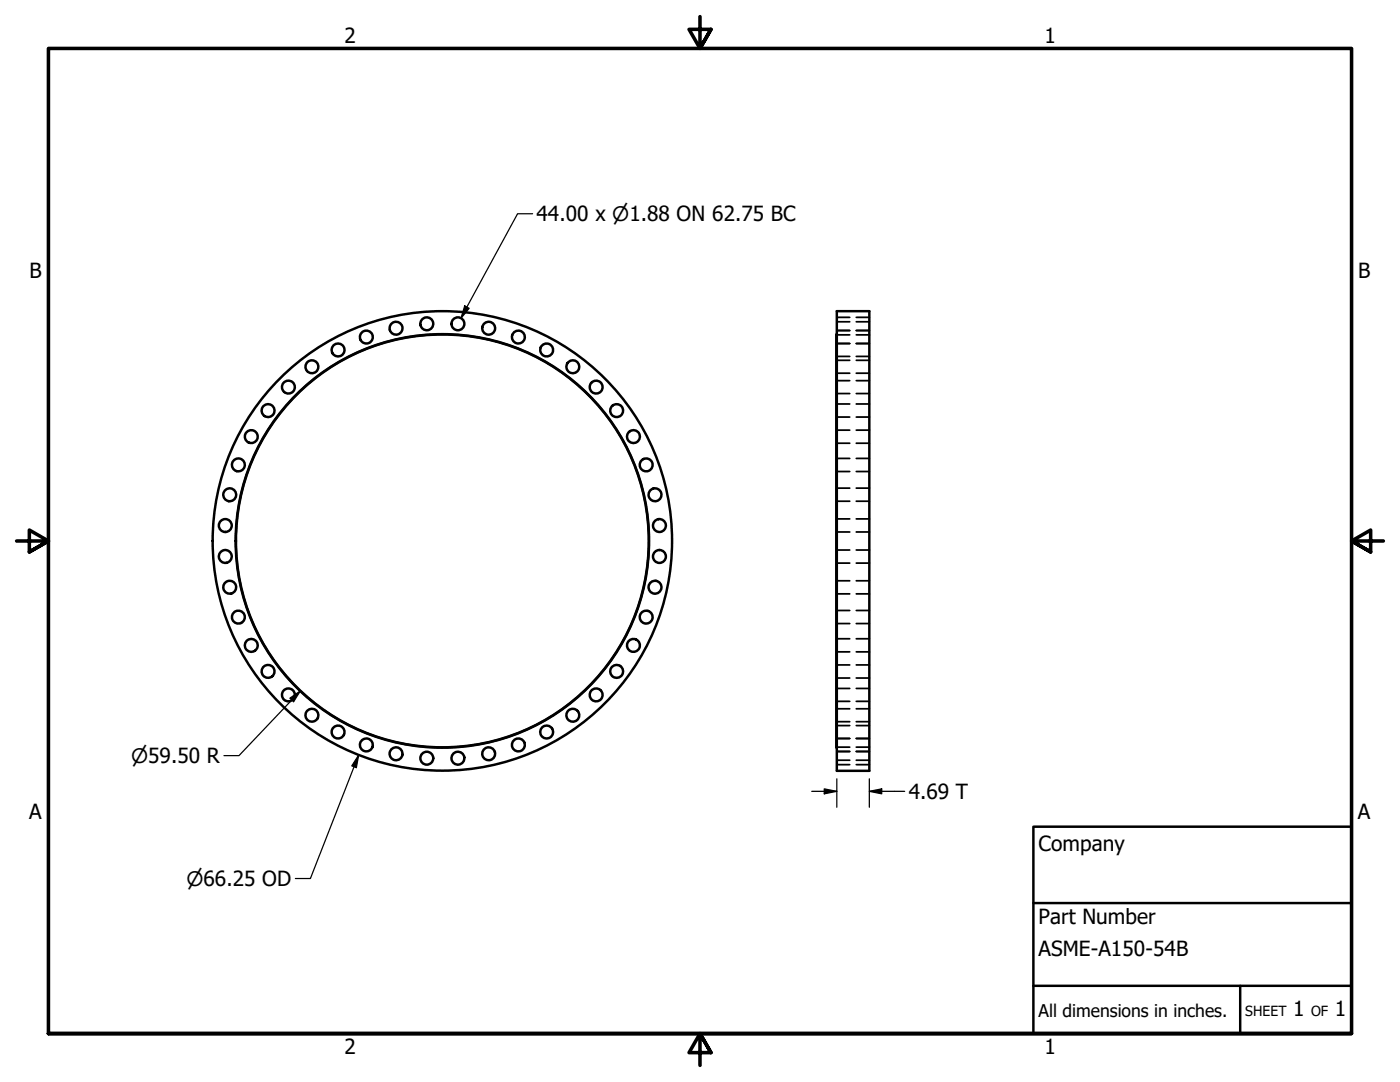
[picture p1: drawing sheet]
<svg xmlns="http://www.w3.org/2000/svg" width="279mm" height="216mm" viewBox="0 0 279 216" stroke-linecap="round" stroke-linejoin="round" font-family="sans-serif">
<!-- layer: Visible (ANSI) -->
<g fill="none" stroke="#000" stroke-width=".49">
<path d="M167 62.1h6.5v91.7h-6.5zM167 66.7l-.1 .1v82.3l.1 .1"/>
<circle cx="57.6" cy="77.2" r="1.29"/>
<circle cx="62.2" cy="73.2" r="1.29"/>
<circle cx="67.5" cy="69.8" r="1.29"/>
<circle cx="73.1" cy="67.3" r="1.29"/>
<circle cx="79" cy="65.5" r="1.29"/>
<circle cx="85.2" cy="64.6" r="1.29"/>
<circle cx="91.4" cy="64.6" r="1.29"/>
<circle cx="97.5" cy="65.5" r="1.29"/>
<circle cx="103.5" cy="67.3" r="1.29"/>
<circle cx="109.1" cy="69.8" r="1.29"/>
<circle cx="114.3" cy="73.2" r="1.29"/>
<circle cx="119" cy="77.2" r="1.29"/>
<circle cx="45.8" cy="98.7" r="1.29"/>
<circle cx="47.6" cy="92.8" r="1.29"/>
<circle cx="50.1" cy="87.1" r="1.29"/>
<circle cx="53.5" cy="81.9" r="1.29"/>
<circle cx="123.1" cy="81.9" r="1.29"/>
<circle cx="126.4" cy="87.1" r="1.29"/>
<circle cx="129" cy="92.8" r="1.29"/>
<circle cx="130.7" cy="98.7" r="1.29"/>
<circle cx="45" cy="111" r="1.29"/>
<circle cx="45" cy="104.9" r="1.29"/>
<circle cx="45.8" cy="117.2" r="1.29"/>
<circle cx="88.3" cy="107.9" r="41.2"/>
<circle cx="88.3" cy="107.9" r="41.3"/>
<circle cx="88.3" cy="107.9" r="45.8"/>
<circle cx="130.7" cy="117.2" r="1.29"/>
<circle cx="131.6" cy="111" r="1.29"/>
<circle cx="131.6" cy="104.9" r="1.29"/>
<circle cx="47.6" cy="123.1" r="1.29"/>
<circle cx="50.1" cy="128.8" r="1.29"/>
<circle cx="53.5" cy="134" r="1.29"/>
<circle cx="57.6" cy="138.7" r="1.29"/>
<circle cx="119" cy="138.7" r="1.29"/>
<circle cx="123.1" cy="134" r="1.29"/>
<circle cx="126.4" cy="128.8" r="1.29"/>
<circle cx="129" cy="123.1" r="1.29"/>
<circle cx="62.2" cy="142.7" r="1.29"/>
<circle cx="67.5" cy="146.1" r="1.29"/>
<circle cx="73.1" cy="148.6" r="1.29"/>
<circle cx="79" cy="150.4" r="1.29"/>
<circle cx="85.2" cy="151.3" r="1.29"/>
<circle cx="91.4" cy="151.3" r="1.29"/>
<circle cx="97.5" cy="150.4" r="1.29"/>
<circle cx="103.5" cy="148.6" r="1.29"/>
<circle cx="109.1" cy="146.1" r="1.29"/>
<circle cx="114.3" cy="142.7" r="1.29"/>
</g>
<!-- layer: Hidden (ANSI) -->
<g fill="none" stroke="#000" stroke-width=".35">
<path d="M167 66.8h2.6M167 64.2h2.6M167 68.5h2.6M167 65.9h2.6M167 71.1h2.6M167 74.5h2.6M167 71.9h2.6M167 78.5h2.6M167 76h2.6M167 63.3h2.6M170.9 66.8h2.6M170.9 64.2h2.6"/>
<path d="M170.9 68.5h2.6M170.9 65.9h2.6M170.9 71.1h2.6M170.9 74.5h2.6M170.9 71.9h2.6M170.9 78.5h2.6M170.9 76h2.6M170.9 63.3h2.6M167 83.2h2.6M167 80.6h2.6M167 88.4h2.6M167 85.8h2.6"/>
<path d="M167 94.1h2.6M167 91.5h2.6M167 97.4h2.6M170.9 83.2h2.6M170.9 80.6h2.6M170.9 88.4h2.6M170.9 85.8h2.6M170.9 94.1h2.6M170.9 91.5h2.6M170.9 97.4h2.6M167 100h2.6M167 106.2h2.6"/>
<path d="M167 103.5h2.6M167 112.4h2.6M167 109.7h2.6M167 118.5h2.6M167 115.9h2.6M170.9 100h2.6M170.9 106.2h2.6M170.9 103.5h2.6M170.9 112.4h2.6M170.9 109.7h2.6M170.9 118.5h2.6M170.9 115.9h2.6"/>
<path d="M167 124.4h2.6M167 121.8h2.6M167 130.1h2.6M167 127.5h2.6M167 135.3h2.6M167 132.7h2.6M167 139.9h2.6M167 137.4h2.6M170.9 124.4h2.6M170.9 121.8h2.6M170.9 130.1h2.6M170.9 127.5h2.6"/>
<path d="M170.9 135.3h2.6M170.9 132.7h2.6M170.9 139.9h2.6M170.9 137.4h2.6M167 144h2.6M167 141.4h2.6M167 147.4h2.6M167 144.8h2.6M167 149.9h2.6M167 151.7h2.6M167 149.1h2.6M167 152.6h2.6"/>
<path d="M167 150h2.6M170.9 144h2.6M170.9 141.4h2.6M170.9 147.4h2.6M170.9 144.8h2.6M170.9 149.9h2.6M170.9 151.7h2.6M170.9 149.1h2.6M170.9 152.6h2.6M170.9 150h2.6"/>
</g>
<!-- layer: Border (ANSI) -->
<path d="M139.7 3.3v6.4l-2.2-3.8h4.4l-2.2 3.8 2.2-3.8M3.3 107.9h6.4l-3.8-2.1v4.3l3.8-2.2-3.8 2.2M276.1 107.9h-6.4l3.8-2.1v4.3l-3.8-2.2 3.8 2.2M9.7 206.2v-196.5h260v196.5h-260h260M141.9 210l-2.2-3.8 2.2 3.8h-4.4l2.2-3.8v6.4" fill="none" stroke="#000" stroke-width=".71"/>
<!-- layer: Title (ANSI) -->
<path d="M206.2 165h63.5v41.2h-63.5zM206.2 196.7h63.5M206.2 180.2h63.5M247.5 196.7v9.5" fill="none" stroke="#000" stroke-width=".49"/>
<!-- layer: Dimension (ANSI) -->
<path d="M106.3 42.7h-3l-11.3 20.8M92.7 61l.9 .5-1.6 2zM57.9 139.3l2-1.4-1.3 2.1zM59.9 137.9l-12.2 12.9h-3M71.6 150.7l-.5 2.5-.9-.4zM71.6 150.7l-9.7 24.6h-3M162 157.9h5M164.5 157.4l2.5 .5-2.5 .5zM167 155.4v5.7M173.5 157.9l2.5-.5v1zM173.5 157.9h7.1M173.5 155.4v5.7" fill="none" stroke="#000" stroke-width=".25"/>
<g fill="#000">
<path d="M92.7 61l.9 .5-1.6 2z" fill-rule="evenodd"/>
<path d="M57.9 139.3l2-1.4-1.3 2.1z" fill-rule="evenodd"/>
<path d="M71.6 150.7l-.5 2.5-.9-.4z" fill-rule="evenodd"/>
<path d="M164.5 157.4l2.5 .5-2.5 .5z" fill-rule="evenodd"/>
<path d="M173.5 157.9l2.5-.5v1z" fill-rule="evenodd"/>
</g>
<g font-size="4.2">
<text x="68.7" y="8.6">2</text>
<text x="208.4" y="8.6">1</text>
<text x="107.1" y="44.1">44.00 x ⌀1.88 ON 62.75 BC</text>
<text x="5.9" y="55.5">B</text>
<text x="271" y="55.5">B</text>
<text x="181.4" y="159.4">4.69 T</text>
<text x="5.8" y="163.4">A</text>
<text x="271" y="163.4">A</text>
<text x="207.3" y="169.8">Company</text>
<text x="207.3" y="184.4">Part Number</text>
<text x="207.3" y="190.7">ASME-A150-54B</text>
<text x="258.1" y="202.8">1</text>
<text x="266.4" y="202.8">1</text>
<text x="68.7" y="210.3">2</text>
<text x="208.4" y="210.3">1</text>
</g>
<g font-size="4">
<text x="26.2" y="152.3">⌀59.50 R</text>
<text x="37.2" y="176.7">⌀66.25 OD</text>
</g>
<text font-size="3.5" x="207.3" y="202.9">All dimensions in inches.</text>
<g font-size="2.8">
<text x="248.5" y="202.8">SHEET</text>
<text x="261.7" y="202.8">OF</text>
</g>
</svg>
